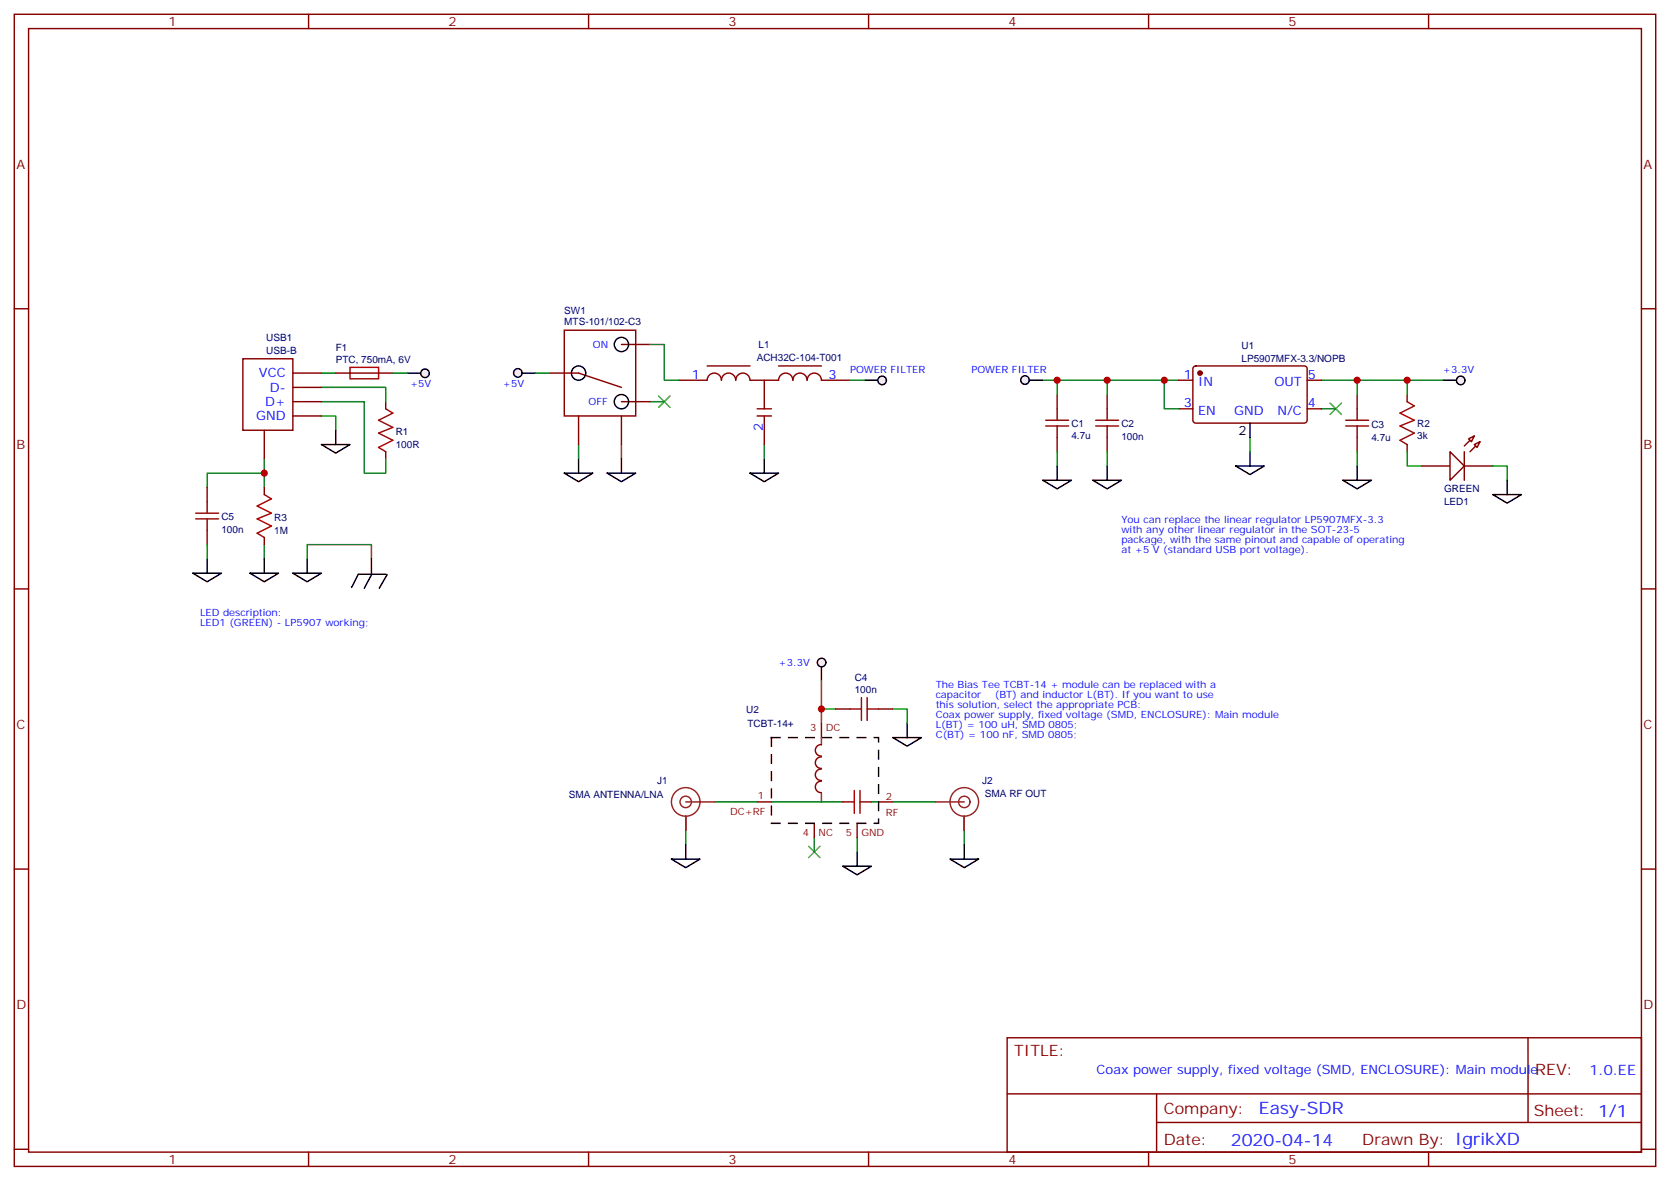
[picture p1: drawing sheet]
<svg xmlns="http://www.w3.org/2000/svg" width="412mm" height="292mm" viewBox="0 0 412 292" stroke-linecap="round" stroke-linejoin="round" font-family="sans-serif">
<g fill="none" stroke="#870000" stroke-width=".35">
<path d="M3.5 3.5h405.4v284.4h-405.4zM7.1 7.1h398.2v277.2h-398.2zM76.2 3.5v3.6M145.3 3.5v3.6M214.5 3.5v3.6M283.6 3.5v3.6M352.8 3.5v3.6M3.5 76.2h3.6M405.3 76.2h3.6M167.6 93.8h7a1.76 1.76 0 0 1 1.8-1.7 1.76 1.76 0 0 1 1.8 1.7 1.76 1.76 0 0 1 1.7-1.7 1.76 1.76 0 0 1 1.8 1.7 1.76 1.76 0 0 1 1.7-1.7 1.76 1.76 0 0 1 1.8 1.7h7.1a1.76 1.76 0 0 1 1.7-1.7 1.76 1.76 0 0 1 1.8 1.7 1.76 1.76 0 0 1 1.8-1.7 1.76 1.76 0 0 1 1.7 1.7 1.76 1.76 0 0 1 1.8-1.7 1.76 1.76 0 0 1 1.7 1.7h7.1M174.6 90.3h10.6M188.7 93.8v7.1"/>
<path d="M192.3 90.3h10.5M187 100.9h3.5M187 102.7h3.5M188.7 102.7v7M3.5 145.3h3.6M405.3 145.3h3.6M3.5 214.5h3.6M405.3 214.5h3.6M248.7 256.1h156.6v28.2h-156.6zM377.3 256.1v20.9M248.7 270h156.5M285.6 277h119.6"/>
<path d="M285.6 270v14.1M3.5 283.6h3.6M76.2 284.3v3.6M145.3 284.3v3.6M214.5 284.3v3.6M283.6 284.3v3.6M352.8 284.3v3.6M405.3 283.6h3.6"/>
</g>
<path d="M160.5 99.1h3.5M188.7 109.7v3.5M75.8 137.9v-3.5h15.9v3.5" fill="none" stroke="#008700" stroke-width=".35"/>
<path d="M100.5 92.1h3.6M185.2 116.8h7.1l-3.6 2.1zM188.7 113.2v3.6" fill="none" stroke="#000" stroke-width=".35"/>
<path d="M162.6 97.7l2.9 2.8M165.5 97.7l-2.9 2.8" fill="none" stroke="#3c3" stroke-width=".35"/>
<circle cx="105" cy="92.1" r="1.06" fill="#f0f0f0" stroke="#000" stroke-width=".35"/>
<path d="M79.4 92.1h3.5M202.8 175h3.6M220.5 175h3.5v3.5" fill="none" stroke="#008700" stroke-width=".35"/>
<path d="M202.8 164.4v3.5M224 178.5v3.5M220.5 182h7l-3.5 2.2z" fill="none" stroke="#000" stroke-width=".35"/>
<path d="M209.9 175h2.8M212.7 172.2v5.6M214.1 172.2v5.6M214.1 175h2.9" fill="none" stroke="#a10000" stroke-width=".35"/>
<path d="M206.4 175h3.5M217 175h3.5" fill="none" stroke="#870000" stroke-width=".35"/>
<circle cx="202.9" cy="163.5" r="1.06" fill="#f0f0f0" stroke="#000" stroke-width=".35"/>
<g fill="none" stroke="#008700" stroke-width=".35">
<path d="M79.4 95.6h15.8v3.5M79.4 99.1h10.6v17.7h5.2v-3.6M291 93.8h-29.9v3.6M65.3 116.8h-14.1v3.5M65.3 113.2v7.1M79.4 102.7h3.5v3.5M261.1 111.5v3.5M273.4 111.5v3.5M335.1 111.5v3.5M51.2 134.4v3.5M65.3 134.4v3.5M202.8 167.9v10.6"/>
<path d="M176.4 197.9h10.6M190.5 197.9h17.6M202.8 182v1.8M202.8 195.8v2.1M215.2 197.9h1.8M220.5 197.9h10.6M169.3 205v3.5M201.1 206.7v3.6M211.7 206.7v3.6M238.1 205v3.5"/>
</g>
<g fill="none" stroke="#000" stroke-width=".35">
<path d="M356.3 93.8h3.5M79.4 109.7h7l-3.5 2.1zM82.9 106.2v3.5M51.2 137.9v3.6M65.3 137.9v3.6M47.6 141.5h7.1l-3.5 2.1zM61.7 141.5h7.1l-3.5 2.1zM165.8 212h7.1l-3.6 2.1zM169.3 208.5v3.5M208.1 213.8h7.1l-3.5 2.1zM211.7 210.3v3.5M234.6 212h7.1l-3.6 2.1z"/>
<path d="M238.1 208.5v3.5"/>
</g>
<g fill="none" stroke="#8c2424" stroke-width=".35">
<path d="M169.3 197.9h7.1M231.1 197.9h7M169.3 201.4v3.6M238.1 201.4v3.6"/>
<circle cx="169.3" cy="197.9" r="1.41"/>
<circle cx="169.3" cy="197.9" r="3.5"/>
<circle cx="238.1" cy="197.9" r="1.41"/>
<circle cx="238.1" cy="197.9" r="3.5"/>
</g>
<path d="M199.7 208.8l2.8 2.9M202.5 208.8l-2.8 2.9" fill="none" stroke="#3c3" stroke-width=".35"/>
<g fill="none" stroke="#870000" stroke-width=".35">
<path d="M82.9 92.1h14.1M95.2 99.1v1.8M261.1 97.4v3.5M273.4 97.4v3.5M335.1 97.4v3.5M95.2 111.5v1.7M261.1 107.9v3.6M273.4 107.9v3.6M335.1 107.9v3.6M51.2 120.3v3.5M51.2 130.9v3.5M65.3 120.3v1.8"/>
<path d="M65.3 132.6v1.8M202.8 178.5v3.5M187 197.9h3.5M202.8 189.8a1.41 1.41 0 0 0-1.5 1.4 1.41 1.41 0 0 0 1.5 1.4M202.8 186.8a1.41 1.41 0 0 0-1.5 1.4 1.41 1.41 0 0 0 1.5 1.4M202.9 183.8a1.41 1.41 0 0 0-1.6 1.4 1.41 1.41 0 0 0 1.5 1.4M202.9 192.8a1.41 1.41 0 0 0-1.6 1.4 1.41 1.41 0 0 0 1.5 1.4M217 197.9h3.5M201.1 203.2v3.5M211.7 203.2v3.5"/>
</g>
<g fill="none" stroke="#a10000" stroke-width=".35">
<path d="M86.4 90.7h7.1v2.8h-7.1zM95.2 100.9l1.8 1.1-3.5 1.7 3.5 1.8-3.5 1.4 3.5 1.8-3.5 1.7 1.7 1.1M258.2 103.7h5.7M258.2 105.1h5.7M261.1 100.9v2.8M261.1 105.1v2.8M270.6 103.7h5.6M270.6 105.1h5.6M273.4 100.9v2.8M273.4 105.1v2.8M332.3 103.7h5.7M332.3 105.1h5.7"/>
<path d="M335.1 100.9v2.8M335.1 105.1v2.8M48.3 128.1h5.7M48.3 126.6h5.7M51.2 123.8v2.8M51.2 128.1v2.8M65.3 122.1l1.7 1-3.5 1.8 3.5 1.7-3.5 1.5 3.5 1.7-3.5 1.8 1.8 1M208.1 197.9h2.9M211 195.1v5.6M212.4 195.1v5.6M212.4 197.9h2.8"/>
</g>
<path d="M190.5 182h26.5v21.2h-26.5z" fill="none" stroke="#000" stroke-width=".35" stroke-dasharray="2.1 2.1"/>
<circle cx="360.7" cy="93.9" r="1.06" fill="#f0f0f0" stroke="#000" stroke-width=".35"/>
<path d="M273.4 93.8v3.6M326.3 93.8h8.8v3.6M335.1 93.8h21.2M142.9 109.7v3.5M153.5 109.7v3.5M308.7 107.9v3.6M326.3 100.9h3.5" fill="none" stroke="#008700" stroke-width=".35"/>
<g fill="none" stroke="#000" stroke-width=".35">
<path d="M139.3 116.8h7.1l-3.5 2.1zM142.9 113.2v3.6M149.9 116.8h7.1l-3.5 2.1zM153.5 113.2v3.6M257.5 118.5h7.1l-3.5 2.2zM261.1 115v3.5M269.9 118.5h7l-3.5 2.2zM273.4 115v3.5M305.2 115h7l-3.5 2.1zM308.7 104.4v3.5M308.7 111.5v3.5M331.6 118.5h7.1l-3.6 2.2z"/>
<path d="M335.1 115v3.5"/>
<circle cx="142.9" cy="92.1" r="1.76"/>
<circle cx="153.5" cy="85" r="1.76"/>
<circle cx="153.5" cy="99.1" r="1.76"/>
</g>
<path d="M328.4 99.5l2.9 2.8M331.3 99.5l-2.9 2.8" fill="none" stroke="#3c3" stroke-width=".35"/>
<path d="M135.8 92.1h7.1l10.6 3.5M139.3 81.5h17.7v21.2h-17.7zM153.5 85h7M153.5 99.1h7M291 93.8h3.6M294.8 90.5l.5-.2h26.8a.71 .71 0 0 1 .7 .7v12.7a.76 .76 0 0 1-.7 .7h-26.8a.76 .76 0 0 1-.7-.7v-12.7zM322.8 93.8h3.5M142.9 102.7v7M153.5 102.7v7M291 100.9h3.6M322.8 100.9h3.5" fill="none" stroke="#870000" stroke-width=".35"/>
<circle cx="296.3" cy="92.1" r=".53" fill="#870000" stroke="#870000" stroke-width=".35"/>
<path d="M60 88.5h12.3v17.7h-12.3z" fill="#fff" stroke="#870000" stroke-width=".35"/>
<path d="M72.3 92.1h7.1M72.3 95.6h7.1M72.3 99.1h7.1M65.3 106.2v7M72.3 102.7h7.1" fill="none" stroke="#870000" stroke-width=".35"/>
<path d="M97 92.1h3.5M257.5 93.8h3.6M287.5 93.8v7.1h3.5" fill="none" stroke="#008700" stroke-width=".35"/>
<path d="M254 93.8h3.5M75.8 137.9v3.6M91.7 137.9v3.6M72.3 141.5h7.1l-3.6 2.1zM88.5 141.7l-1.7 3.2M88.5 141.7h6.8M91.8 141.7l-1.8 3.5M95.6 141.8l-1.9 3.4" fill="none" stroke="#000" stroke-width=".35"/>
<circle cx="253.1" cy="93.8" r="1.06" fill="#f0f0f0" stroke="#000" stroke-width=".35"/>
<path d="M128.8 92.1h3.5" fill="none" stroke="#000" stroke-width=".35"/>
<circle cx="127.9" cy="92" r="1.06" fill="#f0f0f0" stroke="#000" stroke-width=".35"/>
<path d="M132.3 92.1h3.5M160.5 85h3.5v8.8h3.6" fill="none" stroke="#008700" stroke-width=".35"/>
<path d="M213.4 93.8h3.6" fill="none" stroke="#000" stroke-width=".35"/>
<circle cx="217.8" cy="93.9" r="1.06" fill="#f0f0f0" stroke="#000" stroke-width=".35"/>
<path d="M209.9 93.8h3.5M347.5 93.8v3.6" fill="none" stroke="#008700" stroke-width=".35"/>
<path d="M347.5 99.1l1.7 1.1-3.5 1.8 3.5 1.7-3.5 1.4 3.5 1.8-3.5 1.8 1.8 1" fill="none" stroke="#a10000" stroke-width=".35"/>
<path d="M347.5 97.4v1.7M347.5 109.7v1.8M351 115h7.1M361.6 115h7.1" fill="none" stroke="#870000" stroke-width=".35"/>
<path d="M358.1 111.5l3.5 3.5-3.5 3.5z" fill="#fff" stroke="#870000" stroke-width=".35"/>
<path d="M364.1 107.6l-2.5 2.5M365.5 109l-2.5 2.5" fill="none" stroke="#870000" stroke-width=".35"/>
<g fill="#f0f0f0" stroke="#870000" stroke-width=".35">
<path d="M364.1 109.7l1.4-.7-.7 1.4z"/>
<path d="M362.7 108.3l1.4-.7-.7 1.4z"/>
</g>
<path d="M361.6 111.5v7" fill="none" stroke="#870000" stroke-width=".35"/>
<path d="M347.5 111.5v3.5h3.5M368.7 115h3.5v3.5" fill="none" stroke="#008700" stroke-width=".35"/>
<path d="M372.2 118.5v3.6M368.7 122.1h7l-3.5 2.1z" fill="none" stroke="#000" stroke-width=".35"/>
<g fill="#c00">
<circle cx="347.5" cy="93.8" r=".88"/>
<circle cx="202.8" cy="175" r=".88"/>
<circle cx="65.3" cy="116.8" r=".88"/>
<circle cx="273.4" cy="93.8" r=".88"/>
<circle cx="335.1" cy="93.8" r=".88"/>
<circle cx="287.5" cy="93.8" r=".88"/>
<circle cx="261.1" cy="93.8" r=".88"/>
</g>
<g font-size="4.2" fill="#00f">
<text x="310.9" y="274.9">Easy-SDR</text>
<text x="304" y="282.7">2020-04-14</text>
</g>
<g font-size="3.9" fill="#800">
<text x="250.5" y="260.7">TITLE:</text>
<text x="379.1" y="265.4">REV:</text>
<text x="287.4" y="274.9">Company:</text>
<text x="378.7" y="275.5">Sheet: 1/1</text>
<text x="287.4" y="282.6">Date:</text>
<text x="336.4" y="282.7">Drawn By: IgrikXD</text>
</g>
<text font-size="3.5" fill="#00f" x="392.5" y="265.4">1.0.EE</text>
<g font-size="3.2" fill="#800">
<text x="41.6" y="6.5">1</text>
<text x="110.8" y="6.5">2</text>
<text x="179.9" y="6.5">3</text>
<text x="249.1" y="6.5">4</text>
<text x="318.2" y="6.5">5</text>
<text x="4.1" y="41.6">A</text>
<text x="405.9" y="41.6">A</text>
<text x="4.1" y="110.8">B</text>
<text x="405.9" y="110.8">B</text>
<text x="4.1" y="179.9">C</text>
<text x="405.9" y="179.9">C</text>
<text x="4.1" y="249.1">D</text>
<text x="405.9" y="249.1">D</text>
<text x="41.6" y="287.3">1</text>
<text x="110.8" y="287.3">2</text>
<text x="179.9" y="287.3">3</text>
<text x="249.1" y="287.3">4</text>
<text x="318.2" y="287.3">5</text>
</g>
<g font-size="3.2" fill="#00f">
<text x="64" y="93.1">VCC</text>
<text x="170.8" y="93.5">1</text>
<text x="204.6" y="93.5">3</text>
<text x="292.4" y="93.5">1</text>
<text x="295.9" y="95.2">IN</text>
<text x="314.7" y="95.2">OUT</text>
<text x="323" y="93.5">5</text>
<text x="65.5" y="100.2">D+</text>
<text x="66.7" y="96.7">D-</text>
<text x="292.4" y="100.5">3</text>
<text x="323" y="100.5">4</text>
<text x="63.3" y="103.7">GND</text>
<text x="188.4" y="106.4" transform="rotate(-90 188.4 106.4)">2</text>
<text x="295.9" y="102.3">EN</text>
<text x="304.8" y="102.4">GND</text>
<text x="315.5" y="102.3">N/C</text>
<text x="270.8" y="265.1">Coax power supply, fixed voltage (SMD, ENCLOSURE): Main module</text>
</g>
<text font-size="3.2" x="305.9" y="107.4">2</text>
<g font-size="2.5" fill="#000080">
<text x="139.3" y="77.4">SW1</text>
<text x="139.3" y="80.2">MTS-101/102-C3</text>
<text x="65.7" y="87.5">USB-B</text>
<text x="65.7" y="84.3">USB1</text>
<text x="82.9" y="89.5">PTC, 750mA, 6V</text>
<text x="82.9" y="86.7">F1</text>
<text x="186.9" y="89.1">ACH32C-104-T001</text>
<text x="187.3" y="85.9">L1</text>
<text x="306.6" y="89.3">LP5907MFX-3.3/NOPB</text>
<text x="306.6" y="86">U1</text>
<text x="97.7" y="107.3">R1</text>
<text x="264.6" y="105.3">C1</text>
<text x="276.9" y="105.5">C2</text>
<text x="338.7" y="105.6">C3</text>
<text x="350" y="105.3">R2</text>
<text x="97.7" y="110.5">100R</text>
<text x="264.6" y="108.3">4.7u</text>
<text x="276.9" y="108.7">100n</text>
<text x="338.7" y="108.7">4.7u</text>
<text x="350" y="108.3">3k</text>
<text x="356.6" y="121.5">GREEN</text>
<text x="356.6" y="124.5">LED1</text>
<text x="54.7" y="131.6">100n</text>
<text x="54.7" y="128.4">C5</text>
<text x="67.7" y="131.7">1M</text>
<text x="67.7" y="128.5">R3</text>
<text x="211.1" y="171.1">100n</text>
<text x="211.1" y="168.1">C4</text>
<text x="184.3" y="175.9">U2</text>
<text x="184.6" y="179.4">TCBT-14+</text>
<text x="140.5" y="197">SMA ANTENNA/LNA</text>
<text x="162.3" y="193.6">J1</text>
<text x="242.6" y="193.6">J2</text>
<text x="243.2" y="196.7">SMA RF OUT</text>
</g>
<g font-size="2.5" fill="#00f">
<text x="146.4" y="85.9">ON</text>
<text x="101.2" y="95.6">+5V</text>
<text x="124.2" y="95.6">+5V</text>
<text x="209.9" y="92.1">POWER FILTER</text>
<text x="239.9" y="92.1">POWER FILTER</text>
<text x="356.3" y="92.1">+3.3V</text>
<text x="145.3" y="100">OFF</text>
<text x="276.9" y="129.1">You can replace the linear regulator LP5907MFX-3.3</text>
<text x="276.9" y="131.6">with any other linear regulator in the SOT-23-5</text>
<text x="276.9" y="134.1">package, with the same pinout and capable of operating</text>
<text x="276.9" y="136.5">at +5 V (standard USB port voltage).</text>
<text x="49.4" y="152">LED description:</text>
<text x="49.4" y="154.5">LED1 (GREEN) - LP5907 working;</text>
<text x="192.3" y="164.4">+3.3V</text>
<text x="231.1" y="169.7">The Bias Tee TCBT-14 + module can be replaced with a</text>
<text x="231.1" y="172.2">capacitor</text>
<text x="245.7" y="172.2">(BT) and inductor L(BT). If you want to use</text>
<text x="231.1" y="174.6">this solution, select the appropriate PCB:</text>
<text x="231.1" y="177.1">Coax power supply, fixed voltage (SMD, ENCLOSURE): Main module</text>
<text x="231.1" y="179.6">L(BT) = 100 uH, SMD 0805;</text>
<text x="231.1" y="182">C(BT) = 100 nF, SMD 0805;</text>
</g>
<g font-size="2.5" fill="#800">
<text x="200" y="180.4">3</text>
<text x="203.9" y="180.4">DC</text>
<text x="187.2" y="197.2">1</text>
<text x="218.7" y="197.6">2</text>
<text x="180.3" y="201.1">DC+RF</text>
<text x="218.8" y="201.4">RF</text>
<text x="198.3" y="206.4">4</text>
<text x="202.1" y="206.4">NC</text>
<text x="208.8" y="206.4">5</text>
<text x="212.7" y="206.4">GND</text>
</g>
</svg>
